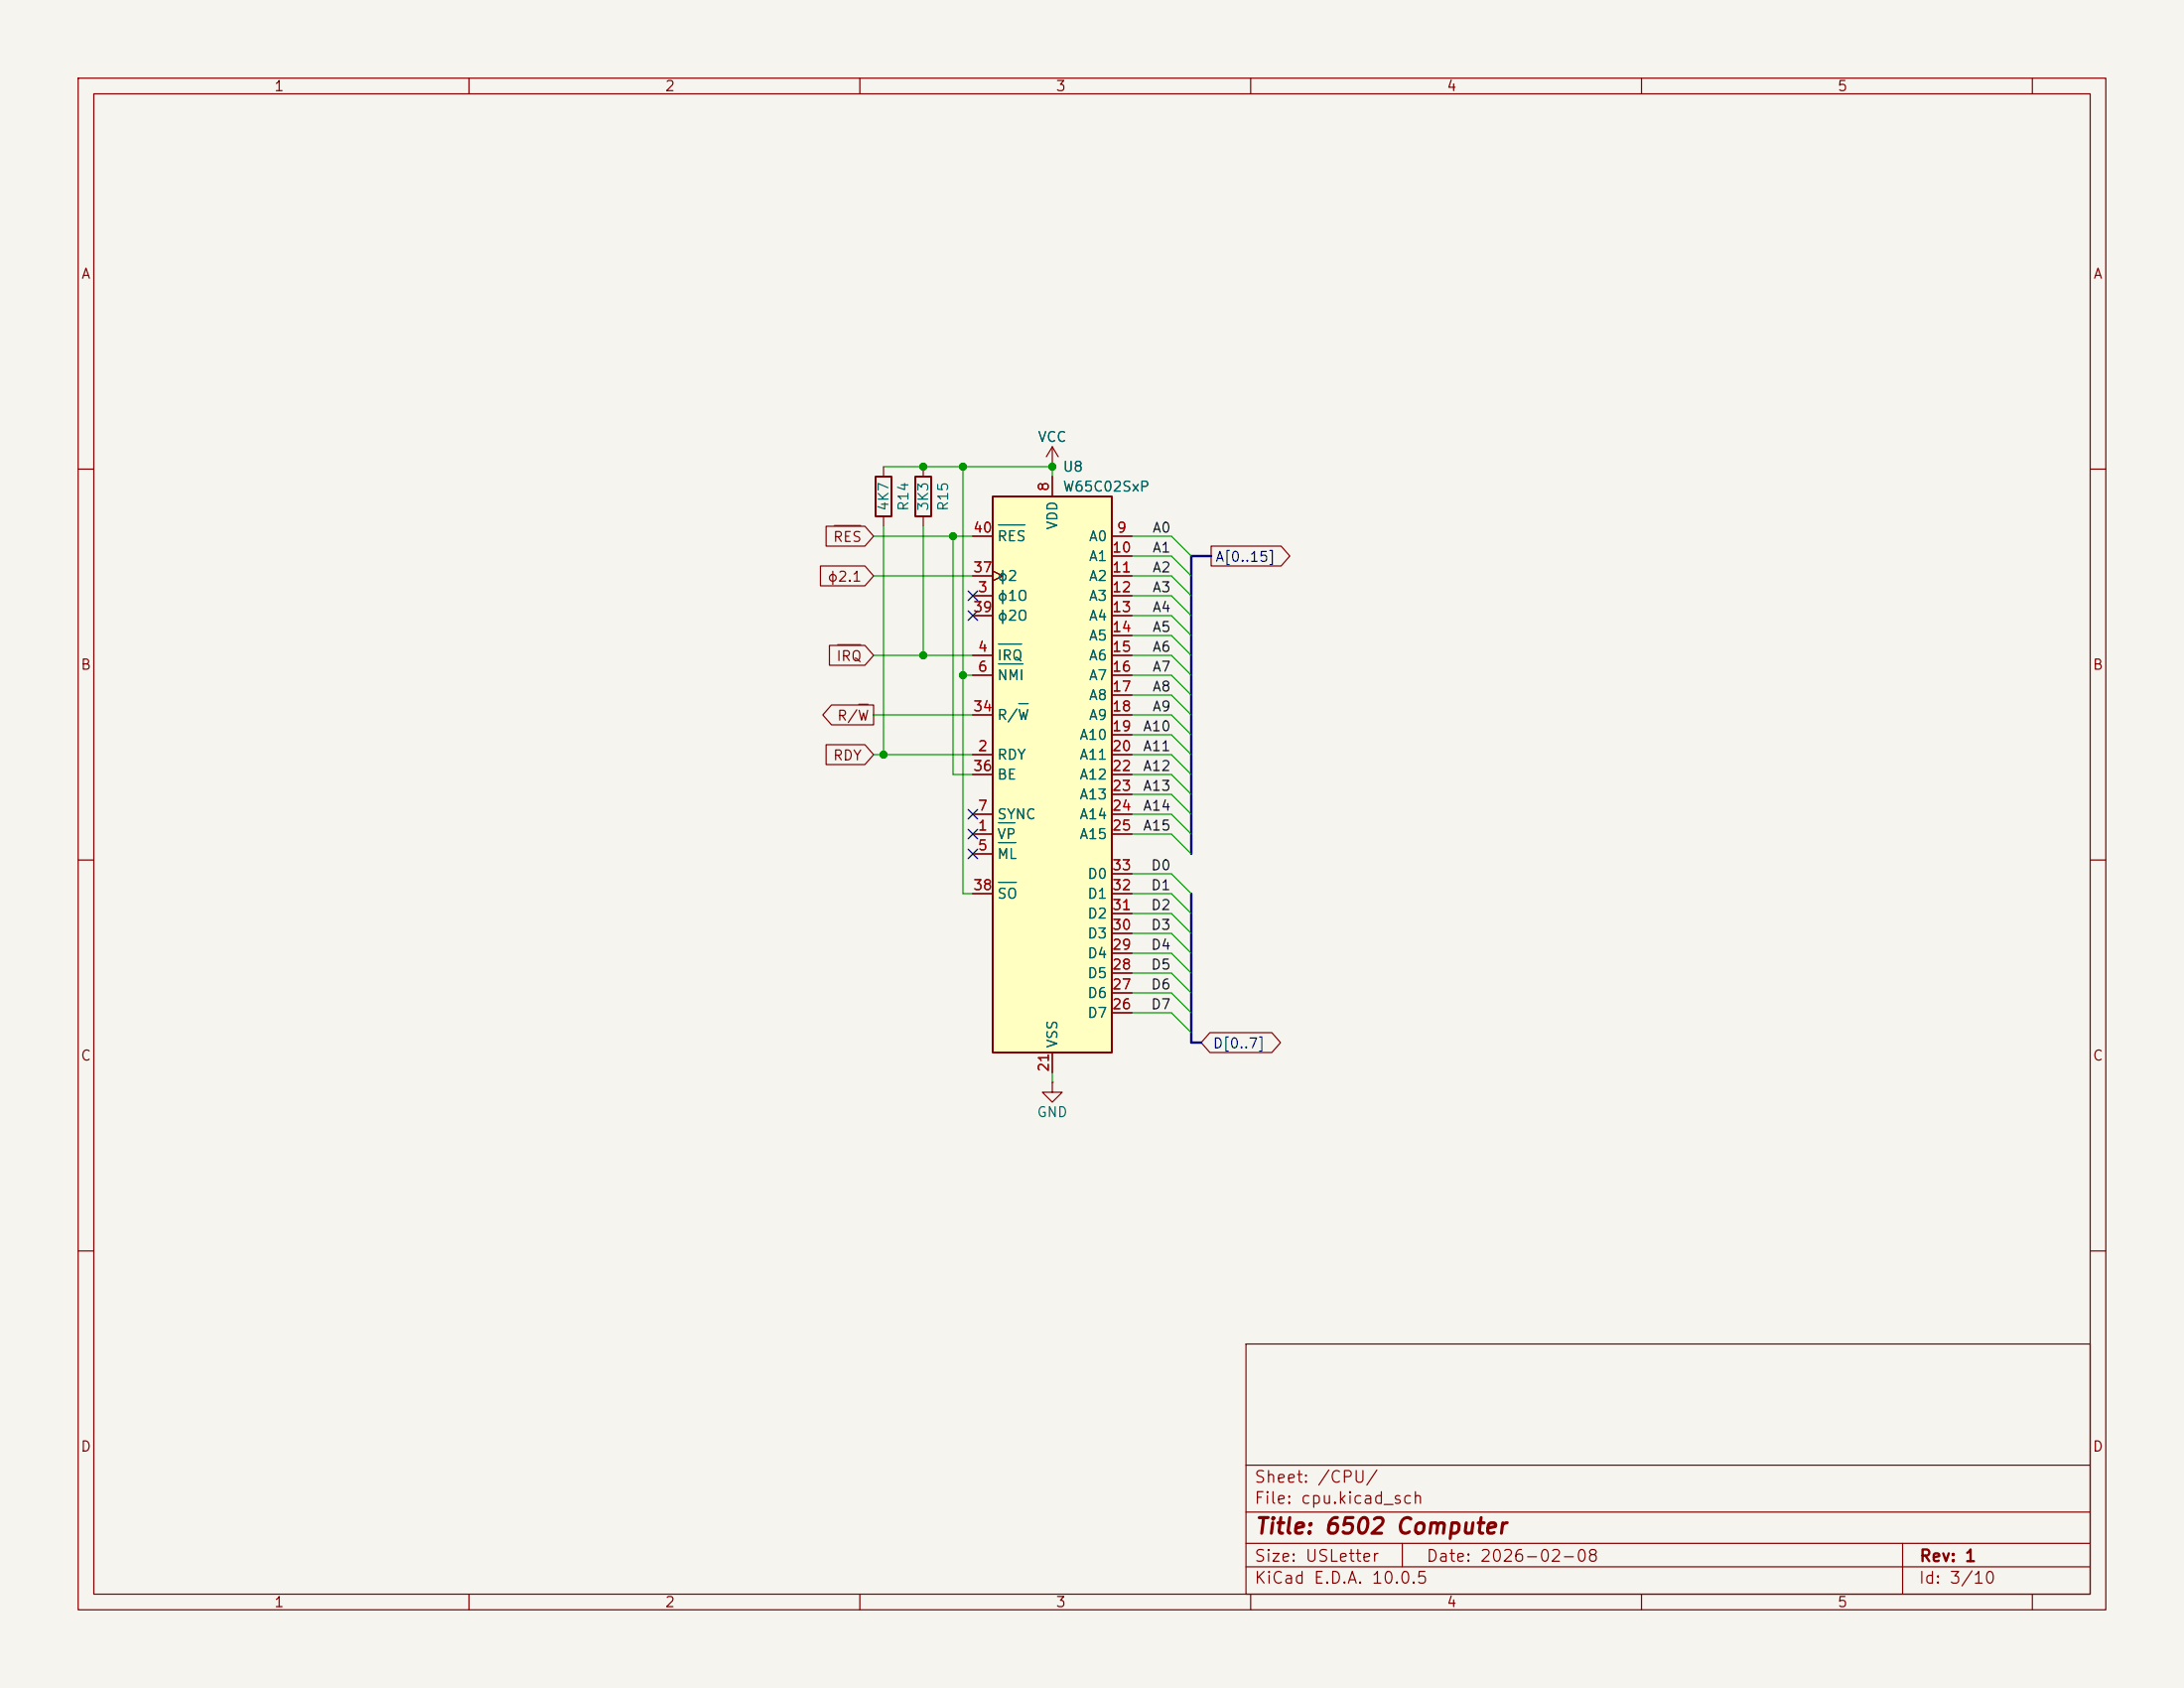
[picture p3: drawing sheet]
<svg xmlns="http://www.w3.org/2000/svg" width="279mm" height="216mm" viewBox="0 0 279 216" stroke-linecap="round" stroke-linejoin="round" font-family="sans-serif">
<path d="M0 0h279.4v215.9h-279.4z" fill="#f5f4ef" stroke="#f5f4ef" stroke-width=".13"/>
<g fill="none" stroke="#840000" stroke-width=".15">
<path d="M10 10h259.4v195.9h-259.4zM12 12h255.4v191.9h-255.4zM60 10v2M110 10v2M160 10v2M210 10v2M260 10v2M10 60h2M267.4 60h2M10 110h2M267.4 110h2M10 160h2"/>
<path d="M159.4 171.9h108v32h-108zM267.4 160h2M159.4 197.4h108M159.4 193.4h108M159.4 187.4h108M179.4 197.4v3M243.4 197.4v6.5M60 203.9v2M110 203.9v2M159.4 200.4h108M160 203.9v2M210 203.9v2"/>
<path d="M260 203.9v2"/>
</g>
<path d="M127 63.5h15.2v71.1h-15.2z" fill="#ffffc2"/>
<path d="M112 61h2v5h-2zM117.1 61h2v5h-2zM127 63.5h15.2v71.1h-15.2z" fill="none" stroke="#840000" stroke-width=".25"/>
<g fill="none" stroke="#840000" stroke-width=".15">
<path d="M113 59.7v1.3M118.1 59.7v1.3M134.6 59.7h.1M134.6 57.2v2.5M134.6 57.2l-.7 1.2M134.6 57.2l.8 1.2M105 72.4h5.6l1.2 1.3-1.2 1.2h-5.6zM105.7 67.3h4.9l1.2 1.3-1.2 1.3h-4.9zM106.7 67.2h3.4M113 66v1.3M118.1 66v1.3M124.5 76.2h2.5"/>
<path d="M124.5 68.6h2.5M124.5 73.7h2.5M124.5 78.7h2.5M127 73l1.3 .7-1.3 .6M134.6 61v2.5M142.2 76.2h2.6M142.2 68.6h2.6M142.2 71.1h2.6M142.2 73.7h2.6M142.2 78.7h2.6M154.9 69.8h9l1.1 1.3-1.1 1.3h-9zM105.7 95.2h4.9l1.2 1.3-1.2 1.3h-4.9z"/>
<path d="M106.1 82.5h4.5l1.2 1.3-1.2 1.3h-4.5zM106.4 90.2h5.4v2.5h-5.4l-1.1-1.3zM107.2 82.5h2.9M109.9 90.1h1.2M124.5 96.5h2.5M124.5 83.8h2.5M124.5 86.4h2.5M124.5 91.4h2.5M124.5 99.1h2.5M142.2 96.5h2.6M142.2 83.8h2.6M142.2 86.4h2.6"/>
<path d="M142.2 81.3h2.6M142.2 88.9h2.6M142.2 91.4h2.6M142.2 94h2.6M142.2 99.1h2.6M124.5 106.7h2.5M124.5 109.2h2.5M124.5 104.1h2.5M124.5 114.3h2.5M142.2 106.7h2.6M142.2 104.1h2.6M142.2 101.6h2.6"/>
<path d="M142.2 119.4h2.6M142.2 116.8h2.6M142.2 114.3h2.6M142.2 111.8h2.6M134.6 138.4v1.3h1.3l-1.3 1.3-1.3-1.3h1.3M134.6 138.4h.1M134.6 134.6v2.6M142.2 129.5h2.6M142.2 127h2.6M142.2 124.5h2.6M142.2 121.9h2.6M154.8 132.1h7.9l1.1 1.3-1.1 1.2h-7.9l-1.1-1.2z"/>
</g>
<path d="M127.7 67.1h3.4M127.7 82.4h3M127.7 84.9h3.2M130.3 90h1.2M127.7 105.2h2.1M127.7 107.8h2.3M127.7 112.9h2.3" fill="none" stroke="#006464" stroke-width=".15"/>
<path d="M154.9 71.1h-2.5v38.1M152.4 114.3v19.1h1.3" fill="none" stroke="#000084" stroke-width=".3"/>
<g fill="none" stroke="#009600" stroke-width=".15">
<path d="M113 59.7h21.6v1.3M123.2 59.7v54.6h1.3M111.8 73.7h12.7M111.8 68.6h12.7M113 67.3v29.2M118.1 67.3v16.5M121.9 68.6v30.5h2.6M144.8 73.7h5.1l2.5 2.5M144.8 68.6h5.1l2.5 2.5M144.8 78.7h5.1l2.5 2.6M144.8 76.2h5.1l2.5 2.5M144.8 71.1h5.1l2.5 2.6"/>
<path d="M111.8 91.4h12.7M111.8 83.8h12.7M111.8 96.5h12.7M123.2 86.4h1.3M144.8 91.4h5.1l2.5 2.6M144.8 83.8h5.1l2.5 2.6M144.8 96.5h5.1l2.5 2.6M144.8 86.4h5.1l2.5 2.5M144.8 81.3h5.1l2.5 2.5M144.8 88.9h5.1l2.5 2.5M144.8 99.1h5.1l2.5 2.5M144.8 94h5.1l2.5 2.5"/>
<path d="M144.8 119.4h5.1l2.5 2.5M144.8 116.8h5.1l2.5 2.6M144.8 111.8h5.1l2.5 2.5M144.8 114.3h5.1l2.5 2.5M144.8 101.6h5.1l2.5 2.5M144.8 104.1h5.1l2.5 2.6M144.8 106.7h5.1l2.5 2.5M134.6 137.2v1.2M144.8 124.5h5.1l2.5 2.5M144.8 127h5.1l2.5 2.5M144.8 121.9h5.1l2.5 2.6M144.8 129.5h5.1l2.5 2.6"/>
</g>
<path d="M123.9 75.6l1.2 1.2M123.9 78.1l1.2 1.2M125.1 75.6l-1.2 1.2M125.1 78.1l-1.2 1.2M123.9 103.5l1.2 1.2M123.9 108.6l1.2 1.2M123.9 106.1l1.2 1.2M125.1 103.5l-1.2 1.2M125.1 108.6l-1.2 1.2M125.1 106.1l-1.2 1.2" fill="none" stroke="#000084" stroke-width=".15"/>
<g fill="#009600" stroke="#009600" stroke-width=".13">
<circle cx="123.2" cy="59.7" r=".46"/>
<circle cx="134.6" cy="59.7" r=".46"/>
<circle cx="123.2" cy="86.4" r=".46"/>
<circle cx="118.1" cy="83.8" r=".46"/>
<circle cx="113" cy="96.5" r=".46"/>
<circle cx="121.9" cy="68.6" r=".46"/>
<circle cx="118.1" cy="59.7" r=".46"/>
</g>
<text font-size="2" fill="#840000" x="160.4" y="196.7">Title: 6502 Computer</text>
<g font-size="1.5" fill="#840000">
<text x="160.4" y="190">Sheet: /CPU/</text>
<text x="160.4" y="192.7">File: cpu.kicad_sch</text>
<text x="160.4" y="202.9">KiCad E.D.A. 10.0.5</text>
<text x="160.4" y="200.1">Size: USLetter</text>
<text x="182.4" y="200.1">Date: 2026-02-08</text>
<text x="245.4" y="202.9">Id: 3/10</text>
<text x="245.4" y="200.1">Rev: 1</text>
</g>
<g font-size="1.3" fill="#840000">
<text x="35" y="12">1</text>
<text x="85" y="12">2</text>
<text x="135" y="12">3</text>
<text x="185" y="12">4</text>
<text x="235" y="12">5</text>
<text x="10.3" y="36">A</text>
<text x="267.7" y="36">A</text>
<text x="106.5" y="69.6">RES</text>
<text x="105.7" y="74.7">ϕ2.1</text>
<text x="10.2" y="86">B</text>
<text x="106.9" y="84.9">IRQ</text>
<text x="267.6" y="86">B</text>
<text x="107" y="92.5">R/W</text>
<text x="106.5" y="97.6">RDY</text>
<text x="10.2" y="136">C</text>
<text x="267.6" y="136">C</text>
<text x="10.2" y="186">D</text>
<text x="267.6" y="186">D</text>
<text x="35" y="205.9">1</text>
<text x="85" y="205.9">2</text>
<text x="135" y="205.9">3</text>
<text x="185" y="205.9">4</text>
<text x="235" y="205.9">5</text>
</g>
<g font-size="1.3" fill="#006464">
<text x="132.7" y="56.8">VCC</text>
<text x="114" y="65.5" transform="rotate(-90 114 65.5)">4K7</text>
<text x="116.5" y="65.5" transform="rotate(-90 116.5 65.5)">R14</text>
<text x="119.1" y="65.5" transform="rotate(-90 119.1 65.5)">3K3</text>
<text x="121.6" y="65.5" transform="rotate(-90 121.6 65.5)">R15</text>
<text x="135.9" y="60.7">U8</text>
<text x="135.9" y="63.2">W65C02SxP</text>
<text x="127.5" y="69.5">RES</text>
<text x="135.6" y="67.9" transform="rotate(-90 135.6 67.9)">VDD</text>
<text x="139.2" y="69.5">A0</text>
<text x="127.5" y="77.2">ϕ1O</text>
<text x="127.5" y="74.6">ϕ2</text>
<text x="139.2" y="72.1">A1</text>
<text x="139.2" y="74.6">A2</text>
<text x="139.2" y="77.2">A3</text>
<text x="127.5" y="79.7">ϕ2O</text>
<text x="139.2" y="79.7">A4</text>
<text x="139.2" y="82.2">A5</text>
<text x="127.5" y="84.8">IRQ</text>
<text x="127.5" y="87.3">NMI</text>
<text x="139.2" y="84.8">A6</text>
<text x="139.2" y="87.3">A7</text>
<text x="139.2" y="89.9">A8</text>
<text x="127.5" y="92.4">R/W</text>
<text x="138" y="94.9">A10</text>
<text x="139.2" y="92.4">A9</text>
<text x="127.5" y="97.5">RDY</text>
<text x="127.5" y="100">BE</text>
<text x="138" y="97.5">A11</text>
<text x="138" y="100">A12</text>
<text x="127.5" y="107.6">VP</text>
<text x="127.5" y="105.1">SYNC</text>
<text x="138" y="102.6">A13</text>
<text x="138" y="105.1">A14</text>
<text x="138" y="107.6">A15</text>
<text x="127.5" y="110.2">ML</text>
<text x="139" y="112.7">D0</text>
<text x="127.5" y="115.3">SO</text>
<text x="139" y="117.8">D2</text>
<text x="139" y="115.3">D1</text>
<text x="139" y="125.4">D5</text>
<text x="139" y="122.9">D4</text>
<text x="139" y="120.3">D3</text>
<text x="139" y="130.5">D7</text>
<text x="139" y="128">D6</text>
<text x="135.6" y="134.1" transform="rotate(-90 135.6 134.1)">VSS</text>
<text x="132.6" y="143.2">GND</text>
</g>
<g font-size="1.3" fill="#a90000">
<text x="134.5" y="63" transform="rotate(-90 134.5 63)">8</text>
<text x="124.4" y="68.4">40</text>
<text x="142.2" y="71">10</text>
<text x="142.8" y="68.4">9</text>
<text x="124.4" y="73.5">37</text>
<text x="125" y="76.1">3</text>
<text x="142.2" y="73.5">11</text>
<text x="142.2" y="76.1">12</text>
<text x="124.4" y="78.6">39</text>
<text x="125" y="83.7">4</text>
<text x="142.2" y="78.6">13</text>
<text x="142.2" y="81.1">14</text>
<text x="142.2" y="83.7">15</text>
<text x="125" y="86.2">6</text>
<text x="142.2" y="86.2">16</text>
<text x="142.2" y="88.8">17</text>
<text x="124.4" y="91.3">34</text>
<text x="142.2" y="91.3">18</text>
<text x="142.2" y="93.8">19</text>
<text x="124.4" y="98.9">36</text>
<text x="125" y="96.4">2</text>
<text x="142.2" y="96.4">20</text>
<text x="142.2" y="98.9">22</text>
<text x="142.2" y="101.5">23</text>
<text x="125" y="106.5">1</text>
<text x="125" y="104">7</text>
<text x="142.2" y="104">24</text>
<text x="142.2" y="106.5">25</text>
<text x="125" y="109.1">5</text>
<text x="142.2" y="111.6">33</text>
<text x="124.4" y="114.2">38</text>
<text x="142.2" y="119.2">30</text>
<text x="142.2" y="116.7">31</text>
<text x="142.2" y="114.2">32</text>
<text x="142.2" y="124.3">28</text>
<text x="142.2" y="121.8">29</text>
<text x="142.2" y="129.4">26</text>
<text x="142.2" y="126.9">27</text>
<text x="134.5" y="137.2" transform="rotate(-90 134.5 137.2)">21</text>
</g>
<g font-size="1.3" fill="#0f0f0f">
<text x="147.3" y="71">A1</text>
<text x="147.3" y="68.5">A0</text>
<text x="147.3" y="76.1">A3</text>
<text x="147.3" y="73.5">A2</text>
<text x="147.3" y="78.6">A4</text>
<text x="147.3" y="81.2">A5</text>
<text x="147.3" y="83.7">A6</text>
<text x="147.3" y="86.2">A7</text>
<text x="147.3" y="88.8">A8</text>
<text x="146.1" y="93.9">A10</text>
<text x="147.3" y="91.3">A9</text>
<text x="146.1" y="101.5">A13</text>
<text x="146.1" y="96.4">A11</text>
<text x="146.1" y="98.9">A12</text>
<text x="146.1" y="106.6">A15</text>
<text x="146.1" y="104">A14</text>
<text x="147.2" y="111.6">D0</text>
<text x="147.2" y="116.7">D2</text>
<text x="147.2" y="119.3">D3</text>
<text x="147.2" y="114.2">D1</text>
<text x="147.2" y="124.3">D5</text>
<text x="147.2" y="121.8">D4</text>
<text x="147.2" y="129.4">D7</text>
<text x="147.2" y="126.9">D6</text>
</g>
<g font-size="1.3" fill="#000084">
<text x="155.4" y="72.2">A[0..15]</text>
<text x="155.1" y="134.4">D[0..7]</text>
</g>
</svg>
